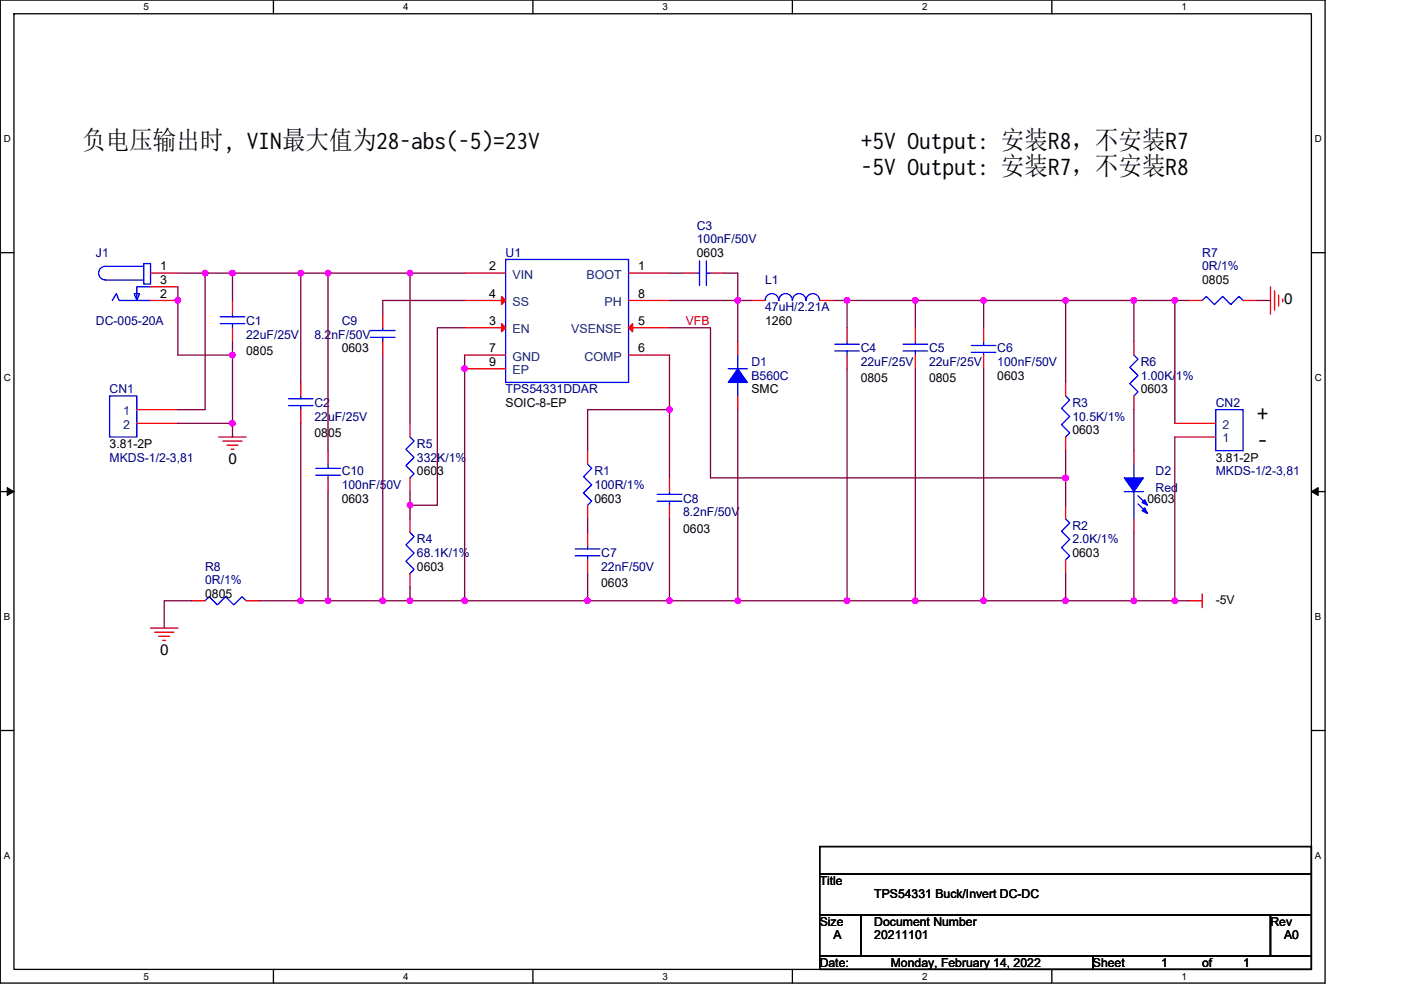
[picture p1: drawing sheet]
# OrCAD Capture schematic TPS54331.DSN
size A; title: TPS54331 Buck/Invert DC-DC; rev: A0; note: 20211101

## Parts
C1  22uF/25V  [0805]
C2  22uF/25V  [0805]
C3  100nF/50V  [0603]
C4  22uF/25V  [0805]
C5  22uF/25V  [0805]
C6  100nF/50V  [0603]
C7  22nF/50V  [0603]
C8  8.2nF/50V  [0603]
C9  8.2nF/50V  [0603]
C10  100nF/50V  [0603]
CN1  MKDS-1/2-3,81  [3.81-2P]
CN2  MKDS-1/2-3,81  [3.81-2P]
D1  B560C  [SMC]
D2  Red  [0603]
J1  DC-005-20A  [DC-005-3P]
L1  47uH/2.21A  [1260]
R1  100R/1%  [0603]
R2  2.0K/1%  [0603]
R3  10.5K/1%  [0603]
R4  68.1K/1%  [0603]
R5  332K/1%  [0603]
R6  1.00K/1%  [0603]
R7  0R/1%  [0805]
R8  0R/1%  [0805]
U1  TPS54331DDAR  [SOIC-8-EP]

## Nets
-5V: C2.2 C4.2 C5.2 C6.1 C7.2 C8.2 C9.2 C10.1 CN2.1 D1.A D2.1(CATHODE) R2.2 R4.2 R8.2 U1.7(GND) U1.9(EP)
0: C1.2 CN1.2 J1.2 J1.3 R7.2 R8.1
VFB: R2.1 R3.2 U1.5(VSENSE)
N00223: C3.2 D1.C L1.1 U1.8(PH)
N00227: C3.1 U1.1(BOOT)
N00308: C4.1 C5.1 C6.2 CN2.2 L1.2 R3.1 R6.1 R7.1
N00617: C8.1 R1.1 U1.6(COMP)
N00624: C7.1 R1.2
N00777: C1.1 C2.1 C10.2 CN1.1 J1.1 R5.1 U1.2(VIN)
N00797: C9.1 U1.4(SS)
N01963: R4.1 R5.2 U1.3(EN)
N02987: D2.2(ANODE) R6.2

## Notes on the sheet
- 负电压输出时, VIN最大值为28-abs(-5)=23V
- +5V Output: 安装R8，不安装R7
  -5V Output: 安装R7，不安装R8
- +
- -
